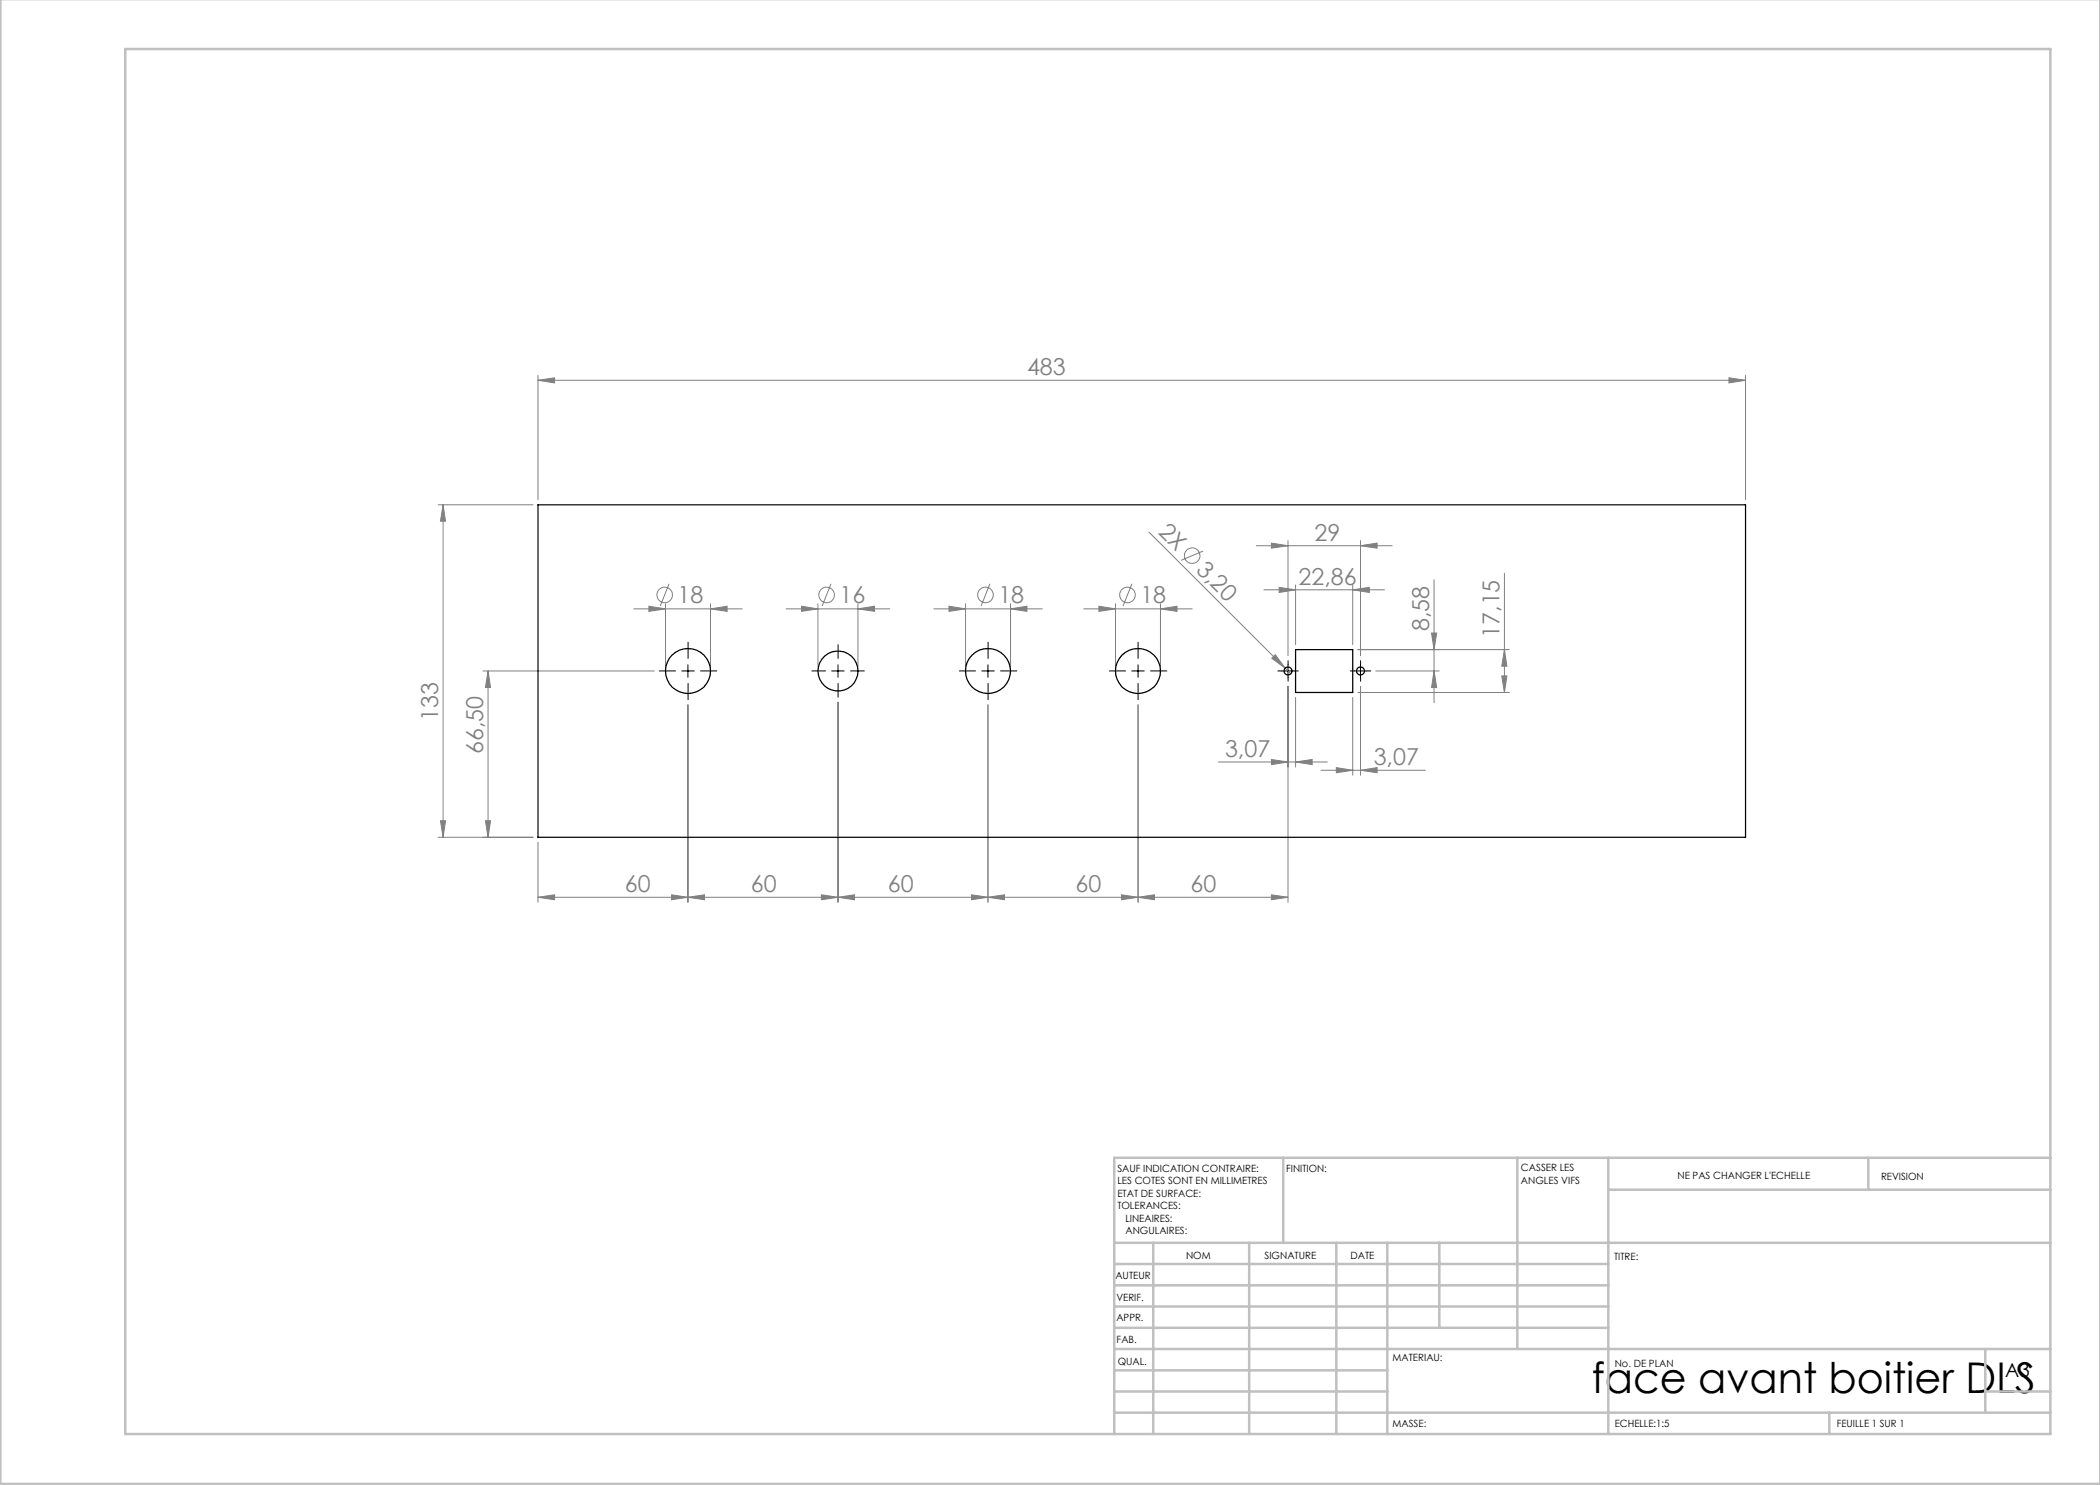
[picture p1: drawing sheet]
<svg xmlns="http://www.w3.org/2000/svg" width="420mm" height="297mm" viewBox="0 0 420 297" stroke-linecap="round" stroke-linejoin="round" font-family="sans-serif">
<g fill="none" stroke="#808080" stroke-width=".2">
<path d="M107.6 76.1l3.3-.5v1zM107.6 75.1v24.8M107.6 76.1h241.5M345.8 75.6l3.3 .5-3.3 .5zM349.1 75.1v24.8M87.6 101h19M88.6 101l.5 3.2h-1zM88.6 101v66.5M133.8 116.8l-1.8 4.4M166.2 116.8l-1.8 4.4M198 116.8l-1.8 4.4M226.4 116.8l-1.8 4.4"/>
<path d="M229.8 106.4l27.2 27.2M240.6 110.2l-4.4 1.9M251.2 109.1h27.2M252.8 118h24.1M254.3 108.6l3.3 .5-3.3 .5zM255.8 117.5l3.3 .5-3.3 .5zM257.6 108.1v23.1M259.1 117v11.9M270.5 118l3.4-.5v1zM270.5 117v11.9M272.1 109.1l3.3-.5v1zM272.1 108.1v23.1"/>
<path d="M286.8 116v24.5M300.9 114.6v23.9M96.6 134.2h34.2M97.6 134.2l.5 3.3h-1zM97.6 134.2v33.3M126.8 121.8h21.6M129.8 121.2l3.3 .6-3.3 .5zM133.1 120.8v12.4M142.1 121.8l3.3-.6v1.1zM142.1 120.8v12.4M157.2 121.8h20.7M160.3 121.2l3.3 .6-3.3 .5z"/>
<path d="M163.6 120.8v12.4M171.6 121.8l3.3-.6v1.1zM171.6 120.8v12.4M186.8 121.8h21.7M189.8 121.2l3.3 .6-3.3 .5zM193.1 120.8v12.4M202.1 121.8l3.3-.6v1.1zM202.1 120.8v12.4M216.7 121.8h21.7M219.8 121.2l3.3 .6-3.3 .5zM223.1 120.8v12.4M232.1 121.8l3.3-.6v1.1z"/>
<path d="M232.1 120.8v12.4M254.4 131.7l.7-.8 1.9 2.7zM257 133.6l1.2 1.2M257.6 137.3v43.1M259.1 139.5v13.9M270.5 139.5v15.5M271.6 138.5h30.3M271.6 129.9h30.3M272.1 137.3v17.7M275.1 134.2h12.7M286.3 126.6h1l-.5 3.3zM286.8 134.2l.5 3.3h-1z"/>
<path d="M300.4 135.2h1l-.5 3.3zM300.9 129.9l.5 3.3h-1zM137.6 141v39.4M167.6 140.4v40M197.6 141v39.4M227.6 141v39.4M243.7 152.4h21.8M254.3 151.9l3.3 .5-3.3 .5zM259.1 152.4l3.3-.5v1zM264.2 154.1h20.9M267.3 153.5l3.2 .6-3.2 .4zM272.1 154.1l3.3-.6v1z"/>
<path d="M87.6 167.5h19M88.1 164.1h1l-.5 3.4zM97.1 164.1h1l-.5 3.4zM107.6 179.5l3.3-.5v.9zM107.6 168.4v12M107.6 179.5h150M134.3 179l3.3 .5-3.3 .4zM137.6 179.5l3.3-.5v.9zM164.3 179l3.3 .5-3.3 .4zM167.6 179.5l3.3-.5v.9zM194.3 179l3.3 .5-3.3 .4zM197.6 179.5l3.3-.5v.9z"/>
<path d="M224.3 179l3.3 .5-3.3 .4zM227.6 179.5l3.3-.5v.9zM254.3 179l3.3 .5-3.3 .4z"/>
<circle cx="132.9" cy="119" r="1.55"/>
<circle cx="165.3" cy="119" r="1.55"/>
<circle cx="197.1" cy="119" r="1.55"/>
<circle cx="225.5" cy="119" r="1.55"/>
<circle cx="238.4" cy="111.1" r="1.57"/>
</g>
<g fill="none" stroke="#000" stroke-width=".2" stroke-dasharray="30.5 1.3 1.3 1.3">
<path d="M135.1 134.2h-3.2M137.6 131.7v-3.3M137.6 136.7v3.2M140.1 134.2h3.3M165.1 134.2h-2.7M167.6 131.7v-2.8M167.6 136.7v2.7M170.1 134.2h2.8M195.1 134.2h-3.2M197.6 131.7v-3.3M197.6 136.7v3.2M200.1 134.2h3.3"/>
<path d="M225.1 134.2h-3.2M227.6 131.7v-3.3M227.6 136.7v3.2M230.1 134.2h3.3M256.4 134.2h-.8M257.6 132.9v-.8M257.6 135.4v.8M258.9 134.2h.8M270.9 134.2h-.8M272.1 132.9v-.8M272.1 135.4v.8M273.4 134.2h.8"/>
</g>
<path d="M136.3 134.2h2.6M137.6 133v2.5M166.3 134.2h2.5M167.6 133v2.5M196.4 134.2h2.5M197.6 133v2.5M226.3 134.2h2.5M227.6 133v2.5M256.4 134.2h2.4M257.6 133v2.5M270.9 134.2h2.4M272.1 133v2.5" fill="none" stroke="#000" stroke-width=".2"/>
<g fill="none" stroke="#c0c0c0" stroke-width=".5">
<path d="M.1 -.1v296.9h419.9M25 9.8h385.1v277h-385.1zM256.6 231.6v17M303.5 231.6v38.2M321.7 231.6v55.2M321.7 237.9h88.4M373.7 231.6v6.3M410.1 231.6h-187.3v55.2M222.8 248.6h187.3M222.8 257.1h98.9M222.8 252.8h98.9M230.6 248.6v38.2"/>
<path d="M249.8 248.6v38.2M267.3 248.6v38.2M277.5 248.6v38.2M287.9 248.6v17M222.8 265.6h98.9M222.8 261.3h98.9M222.8 278.3h54.7M222.8 274.1h54.7M222.8 269.8h187.3M397.1 278.3h13M397.1 269.8v12.7M222.8 282.5h187.3"/>
<path d="M365.9 282.5v4.3"/>
</g>
<g fill="#808080">
<path d="M254.4 131.7l.7-.8 1.9 2.7z"/>
<path d="M345.8 75.6l3.3 .5-3.3 .5zM107.6 76.1l3.3-.5v1zM224.3 179l3.3 .5-3.3 .4zM197.6 179.5l3.3-.5v.9zM272.1 154.1l3.3-.6v1zM267.3 153.5l3.2 .6-3.2 .4z"/>
<path d="M129.8 121.2l3.3 .6-3.3 .5zM142.1 121.8l3.3-.6v1.1zM160.3 121.2l3.3 .6-3.3 .5zM171.6 121.8l3.3-.6v1.1zM189.8 121.2l3.3 .6-3.3 .5zM202.1 121.8l3.3-.6v1.1zM219.8 121.2l3.3 .6-3.3 .5zM232.1 121.8l3.3-.6v1.1zM107.6 179.5l3.3-.5v.9zM134.3 179l3.3 .5-3.3 .4zM137.6 179.5l3.3-.5v.9zM164.3 179l3.3 .5-3.3 .4zM167.6 179.5l3.3-.5v.9zM194.3 179l3.3 .5-3.3 .4zM227.6 179.5l3.3-.5v.9zM254.3 179l3.3 .5-3.3 .4zM254.3 108.6l3.3 .5-3.3 .5zM272.1 109.1l3.3-.5v1zM254.3 151.9l3.3 .5-3.3 .5zM259.1 152.4l3.3-.5v1z"/>
<path d="M270.5 118l3.4-.5v1zM255.8 117.5l3.3 .5-3.3 .5z"/>
<path d="M300.4 135.2h1l-.5 3.3zM300.9 129.9l.5 3.3h-1z"/>
<path d="M286.8 134.2l.5 3.3h-1zM286.3 126.6h1l-.5 3.3z"/>
<path d="M88.6 101l.5 3.2h-1zM88.1 164.1h1l-.5 3.4zM97.6 134.2l.5 3.3h-1zM97.1 164.1h1l-.5 3.4z"/>
</g>
<g fill="none" stroke="#000" stroke-width=".25">
<path d="M107.6 101h241.5v66.5h-241.5zM259.1 129.9h11.4v8.6h-11.4z"/>
<circle cx="137.6" cy="134.2" r="4.5"/>
<circle cx="167.6" cy="134.2" r="4"/>
<circle cx="197.6" cy="134.2" r="4.5"/>
<circle cx="227.6" cy="134.2" r="4.5"/>
<circle cx="257.6" cy="134.2" r=".81"/>
<circle cx="272.1" cy="134.2" r=".81"/>
</g>
<text font-size="8.5" x="318.4" y="278.5">face avant boitier DLS</text>
<g font-size="4.7" fill="#808080">
<text x="205.4" y="75">483</text>
<text x="231.5" y="106.6" transform="rotate(45 231.5 106.6)">2X</text>
<text x="262.9" y="108.1">29</text>
<text x="239.1" y="114.1" transform="rotate(45 239.1 114.1)">3,20</text>
<text x="259.7" y="116.9">22,86</text>
<text x="135.5" y="120.7">18</text>
<text x="167.9" y="120.7">16</text>
<text x="199.7" y="120.7">18</text>
<text x="228.1" y="120.7">18</text>
<text x="285.8" y="126.3" transform="rotate(-90 285.8 126.3)">8,58</text>
<text x="299.9" y="127.6" transform="rotate(-90 299.9 127.6)">17,15</text>
<text x="87.6" y="144.2" transform="rotate(-90 87.6 144.2)">133</text>
<text x="96.6" y="150.8" transform="rotate(-90 96.6 150.8)">66,50</text>
<text x="245" y="151.4">3,07</text>
<text x="274.7" y="153">3,07</text>
<text x="125" y="178.4">60</text>
<text x="150.2" y="178.4">60</text>
<text x="177.6" y="178.4">60</text>
<text x="215.1" y="178.4">60</text>
<text x="238.1" y="178.4">60</text>
</g>
<text font-size="3.9" x="401" y="275.4">A3</text>
<g font-size="2">
<text x="223.5" y="234.4">SAUF INDICATION CONTRAIRE:</text>
<text x="223.5" y="236.9">LES COTES SONT EN MILLIMETRES</text>
<text x="223.5" y="239.4">ETAT DE SURFACE:</text>
<text x="257.2" y="234.4">FINITION:</text>
<text x="304.2" y="234.3">CASSER LES</text>
<text x="304.2" y="236.8">ANGLES VIFS</text>
<text x="335.5" y="235.8">NE PAS CHANGER L'ECHELLE</text>
<text x="376.2" y="236">REVISION</text>
<text x="223.5" y="241.9">TOLERANCES:</text>
<text x="225.1" y="244.4">LINEAIRES:</text>
<text x="225.1" y="246.9">ANGULAIRES:</text>
<text x="237.2" y="251.8">NOM</text>
<text x="252.9" y="251.7">SIGNATURE</text>
<text x="270.1" y="251.7">DATE</text>
<text x="223.1" y="255.9">AUTEUR</text>
<text x="322.8" y="252">TITRE:</text>
<text x="223.3" y="260.1">VERIF.</text>
<text x="223.3" y="264.2">APPR.</text>
<text x="223.3" y="268.6">FAB.</text>
<text x="223.5" y="272.9">QUAL.</text>
<text x="278.5" y="272.3">MATERIAU:</text>
<text x="323" y="273.4">No. DE PLAN</text>
<text x="278.5" y="285.3">MASSE:</text>
<text x="323" y="285.4">ECHELLE:1:5</text>
<text x="367.4" y="285.4">FEUILLE 1 SUR 1</text>
</g>
</svg>
